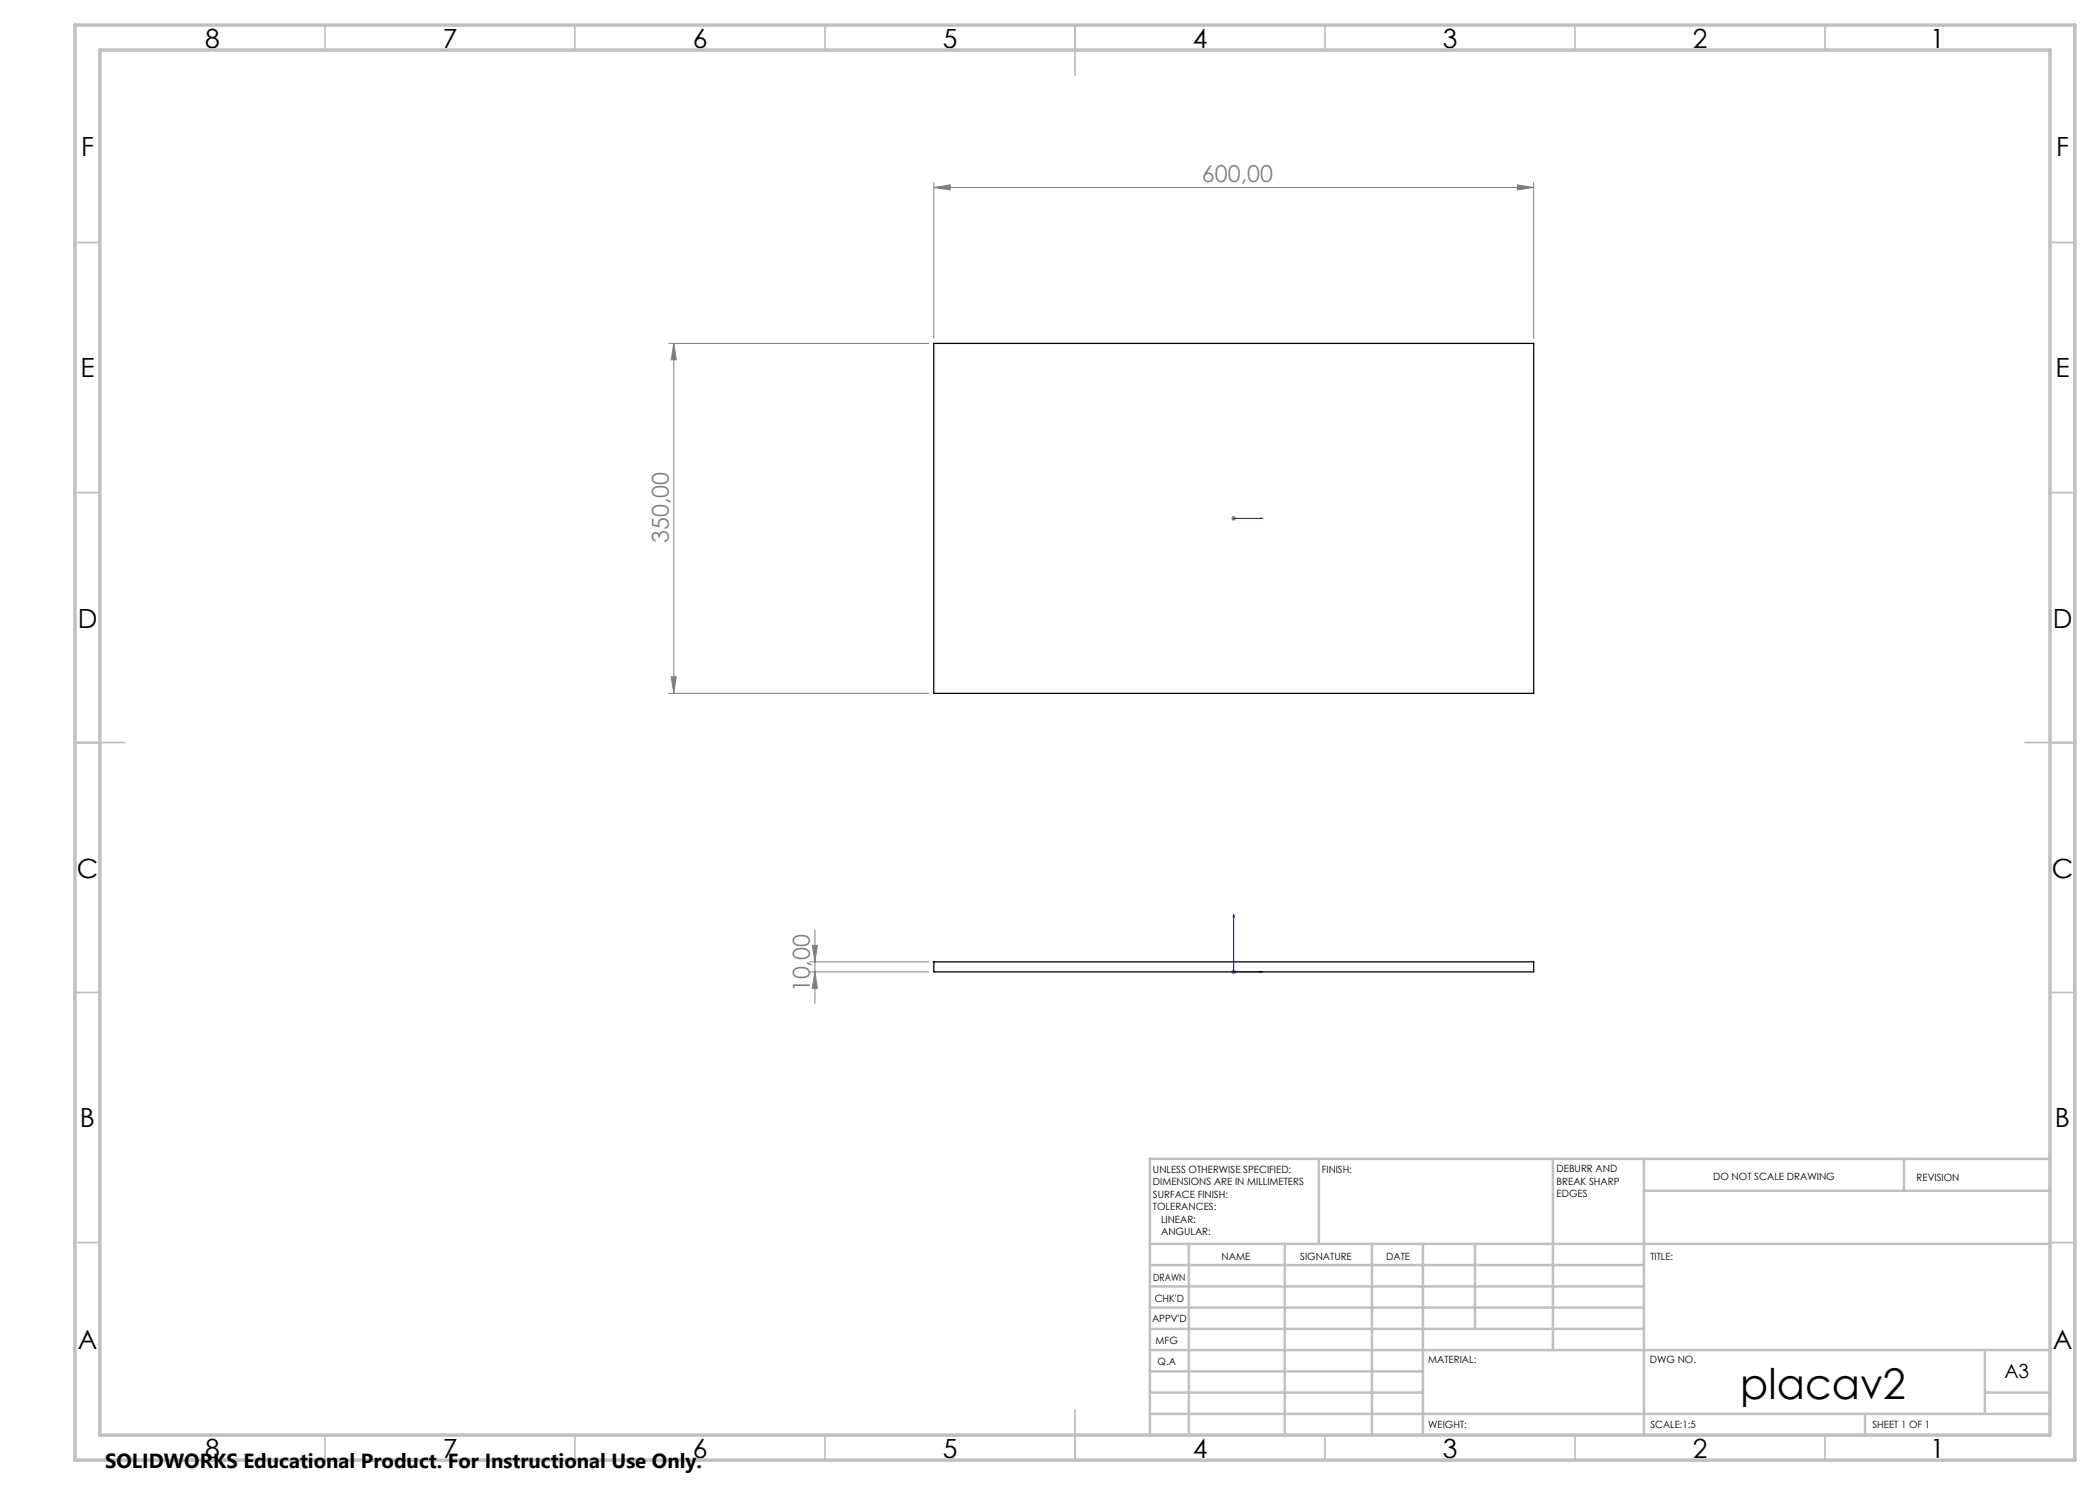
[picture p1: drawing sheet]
<svg xmlns="http://www.w3.org/2000/svg" width="420mm" height="297mm" viewBox="0 0 420 297" stroke-linecap="round" stroke-linejoin="round" font-family="sans-serif">
<path d="M246.6 103.7h.3zM246.7 103.7h.1M246.7 103.7h5.8M252.5 103.7h-.5h.5M246.7 182.8l.2 .6h-.3zM246.7 182.8v11.6h5.8M252 194.2l.5 .2-.5 .1z" fill="none" stroke="#00f" stroke-width=".2"/>
<g fill="none" stroke="#808080" stroke-width=".2">
<path d="M186.8 37.5l3.2-.5v1zM186.8 36.5v31.2M186.8 37.5h119.9M303.5 37l3.2 .5-3.2 .5zM306.7 36.5v31.2M133.7 68.7h52M134.8 68.7l.5 3.3h-1.1zM134.8 68.7v70M246.2 103.7h1.1M246.4 103.3l.7 .7M246.7 103.1v1.1M247.1 103.3l-.7 .7"/>
<path d="M133.7 138.7h52M134.2 135.4h1.1l-.5 3.3zM162 194.4h23.7M162 192.4h23.7M162.5 189.1h1l-.5 3.3zM163 194.4l.5 3.3h-1zM163 186v14.7M246.2 194.4h1.1M246.4 194l.7 .7M246.7 193.9v1M247.1 194l-.7 .7"/>
</g>
<g fill="none" stroke="#c0c0c0" stroke-width=".35">
<path d="M65 5v5M115 5v5M165 5v5M215 5v10M265 5v5M315 5v5M365 5v5M15 48.5h5M410 48.5h5M15 98.5h5M410 98.5h5M15 148.5h10"/>
<path d="M405 148.5h10M15 198.5h5M410 198.5h5M15 248.5h5M410 248.5h5M65 287v5M115 287v5M165 287v5M215 282v10M265 287v5M315 287v5M365 287v5"/>
</g>
<g fill="none" stroke="#c0c0c0" stroke-width=".5">
<path d="M263.8 231.8v17M310.6 231.8v38.2M328.8 231.8v55.2M328.8 238.2h81.2M380.8 231.8v6.4M410 231.8h-180v55.2M230 248.8h180M230 257.3h98.8M230 253h98.8M237.8 248.8v38.2M257 248.8v38.2M274.4 248.8v38.2"/>
<path d="M284.6 248.8v38.2M295 248.8v17M230 265.8h98.8M230 261.5h98.8M230 278.5h54.6M230 274.3h54.6M230 270h180M397 278.5h13M397 270v12.8M230 282.8h180M373 282.8v4.2"/>
</g>
<path d="M15 5h400v287h-400zM20 10h390v277h-390z" fill="none" stroke="#c0c0c0" stroke-width=".7"/>
<g fill="#00f">
<path d="M252 103.7h.5zM246.6 103.7h.3z"/>
<path d="M252 194.2l.5 .2-.5 .1zM246.7 182.8l.2 .6h-.3z"/>
</g>
<g fill="#808080">
<path d="M303.5 37l3.2 .5-3.2 .5zM186.8 37.5l3.2-.5v1z"/>
<path d="M134.8 68.7l.5 3.3h-1.1zM134.2 135.4h1.1l-.5 3.3zM162.5 189.1h1l-.5 3.3zM163 194.4l.5 3.3h-1z"/>
</g>
<path d="M186.8 68.7h119.9v70h-119.9zM186.8 192.4h119.9v2h-119.9z" fill="none" stroke="#000" stroke-width=".25"/>
<text font-size="8.5" x="348.1" y="279.7">placav2</text>
<g font-size="5.3">
<text x="41" y="9.5">8</text>
<text x="88.5" y="9.5">7</text>
<text x="138.5" y="9.5">6</text>
<text x="188.5" y="9.5">5</text>
<text x="238.5" y="9.5">4</text>
<text x="288.5" y="9.5">3</text>
<text x="338.5" y="9.5">2</text>
<text x="386" y="9.5">1</text>
<text x="16.2" y="31.3">F</text>
<text x="411.2" y="31.3">F</text>
<text x="16.1" y="75.5">E</text>
<text x="411.1" y="75.5">E</text>
<text x="15.5" y="125.5">D</text>
<text x="410.5" y="125.5">D</text>
<text x="15.4" y="175.5">C</text>
<text x="410.4" y="175.5">C</text>
<text x="16" y="225.5">B</text>
<text x="411" y="225.5">B</text>
<text x="15.5" y="269.8">A</text>
<text x="410.5" y="269.8">A</text>
<text x="41" y="291.5">8</text>
<text x="88.5" y="291.5">7</text>
<text x="138.5" y="291.5">6</text>
<text x="188.5" y="291.5">5</text>
<text x="238.5" y="291.5">4</text>
<text x="288.5" y="291.5">3</text>
<text x="338.5" y="291.5">2</text>
<text x="386" y="291.5">1</text>
</g>
<g font-size="4.7" fill="#808080">
<text x="240.4" y="36.5">600,00</text>
<text x="133.8" y="108.6" transform="rotate(-90 133.8 108.6)">350,00</text>
<text x="162" y="198.5" transform="rotate(-90 162 198.5)">10,00</text>
</g>
<text font-size="4.1" x="21" y="293.7">SOLIDWORKS Educational Product. For Instructional Use Only.</text>
<text font-size="3.9" x="400.9" y="275.5">A3</text>
<g font-size="2">
<text x="230.6" y="234.6">UNLESS OTHERWISE SPECIFIED:</text>
<text x="230.6" y="237.1">DIMENSIONS ARE IN MILLIMETERS</text>
<text x="230.6" y="239.6">SURFACE FINISH:</text>
<text x="264.4" y="234.6">FINISH:</text>
<text x="311.3" y="234.5">DEBURR AND</text>
<text x="311.3" y="237">BREAK SHARP</text>
<text x="311.3" y="239.5">EDGES</text>
<text x="342.6" y="236">DO NOT SCALE DRAWING</text>
<text x="383.3" y="236.2">REVISION</text>
<text x="230.6" y="242.1">TOLERANCES:</text>
<text x="232.2" y="244.6">LINEAR:</text>
<text x="232.2" y="247.1">ANGULAR:</text>
<text x="244.3" y="252">NAME</text>
<text x="260" y="251.9">SIGNATURE</text>
<text x="277.2" y="251.9">DATE</text>
<text x="330.1" y="251.9">TITLE:</text>
<text x="230.6" y="256.1">DRAWN</text>
<text x="230.9" y="260.3">CHK'D</text>
<text x="230.4" y="264.4">APPV'D</text>
<text x="231.1" y="268.8">MFG</text>
<text x="231.5" y="273">Q.A</text>
<text x="285.6" y="272.5">MATERIAL:</text>
<text x="330" y="272.5">DWG NO.</text>
<text x="285.6" y="285.5">WEIGHT:</text>
<text x="330.1" y="285.6">SCALE:1:5</text>
<text x="374.5" y="285.6">SHEET 1 OF 1</text>
</g>
</svg>
